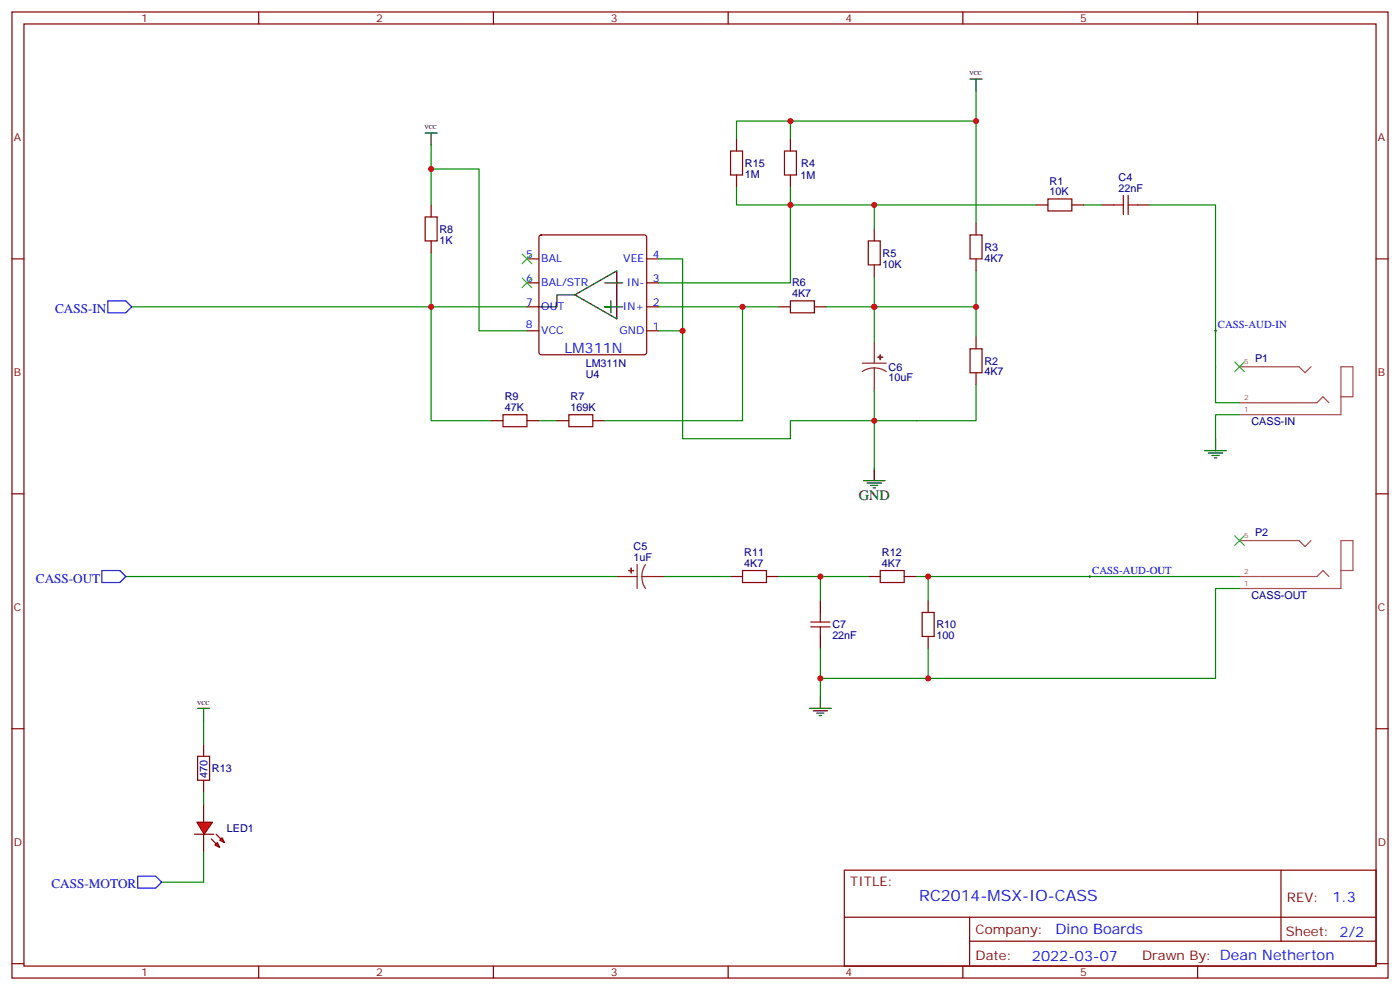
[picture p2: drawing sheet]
<svg xmlns="http://www.w3.org/2000/svg" width="412mm" height="292mm" viewBox="0 0 412 292" stroke-linecap="round" stroke-linejoin="round" font-family="sans-serif">
<g fill="none" stroke="#870000" stroke-width=".35">
<path d="M3.5 3.5h405.4v284.4h-405.4zM7.1 7.1h398.2v277.2h-398.2zM76.2 3.5v3.6M145.3 3.5v3.6M214.5 3.5v3.6M283.6 3.5v3.6M352.8 3.5v3.6M231.1 44.4h3.5v7.1h-3.5zM232.8 40.9v3.5M232.8 51.5v3.5M308.7 58.6h7v3.5h-7zM3.5 76.2h3.6"/>
<path d="M125.2 63.9h3.6v7h-3.6zM127 60.3v3.6M127 70.9v3.5M155.2 76.2h3.5M159 69.4l.5-.3h30.3l.5 .3 .2 .4v33.9l-.2 .5-.5 .2h-30.3l-.5-.2-.3-.5v-33.9zM190.5 76.2h3.5M255.8 70.9h3.5v7.1h-3.5zM257.5 67.4v3.5M257.5 78v3.5M285.8 69.1h3.5v7.1h-3.5zM287.5 65.6v3.5M287.5 76.2v3.5"/>
<path d="M305.2 60.3h3.5M315.7 60.3h3.6M324.6 60.3h3.5M335.1 60.3h3.6M405.3 76.2h3.6M155.2 97.4h3.5M155.2 90.3h3.5M155.2 83.3h3.5M190.5 97.4h3.5M190.5 90.3h3.5M190.5 83.3h3.5M229.3 90.3h3.5"/>
<path d="M232.8 88.5h7.1v3.6h-7.1zM239.9 90.3h3.5M287.5 99.1v3.6M285.8 102.7h3.5v7h-3.5zM287.5 109.7v3.5M164 123.8h3.6M167.6 122.1h7v3.5h-7zM174.6 123.8h3.6M3.5 145.3h3.6M405.3 145.3h3.6M215.2 169.7h3.5M218.7 167.9h7.1v3.5h-7.1z"/>
<path d="M225.8 169.7h3.5M241.7 176.7v3.6M255.8 169.7h3.5M259.3 167.9h7v3.5h-7zM266.3 169.7h3.6M273.4 176.7v3.6M241.7 187.3v3.6M271.6 180.3h3.6v7h-3.6zM273.4 187.3v3.6M3.5 214.5h3.6M405.3 214.5h3.6M248.7 256.1h156.6v28.2h-156.6z"/>
<path d="M377.3 256.1v20.9M248.7 270h156.5M285.6 277h119.6M285.6 270v14.1M3.5 283.6h3.6M76.2 284.3v3.6M145.3 284.3v3.6M214.5 284.3v3.6M283.6 284.3v3.6M352.8 284.3v3.6M405.3 283.6h3.6"/>
</g>
<path d="M365.1 159.1h17.6l1.7 1.8 1.8-1.8M365.1 169.7h22.8l1.8-1.8 1.8 1.8M395 167.9h3.5v-8.8h-3.5v14.1h-29.9" fill="none" stroke="#a64a4a" stroke-width=".35"/>
<g fill="none" stroke="#000" stroke-width=".35">
<path d="M169.3 86.8l12.4-7.1v14.1zM169.3 86.8h-5.3v3.5h-5.3M178.2 83.3h5.2M179.9 90.3h-1.7h5.2M179.9 88.5v3.6M257.5 137.9v3.6M254.4 141.5h6.3M255.4 142.2h4.2M256.5 142.9h2.1M257.2 143.6h.7M238.5 208.5h6.3M239.5 209.2h4.3"/>
<path d="M240.6 209.9h2.1M241.3 210.6h.7M241.7 205v3.5"/>
</g>
<g fill="none" stroke="#008700" stroke-width=".35">
<path d="M287.5 26.8v8.8h-54.7v5.3M287.5 35.6h-.3h.3v30M127 49.7h14.1v47.7h14.1M127 42.7v17.6M232.8 55v5.3M127 74.4v15.9h28.2M194 76.2h7.1v52.9h31.7v-5.3h54.7v-10.6M257.5 67.4v-7.1h-24.7v23h-38.8M257.5 60.3h47.7M287.5 79.7v10.6M319.3 60.3h5.3M338.7 60.3h19.4v47.6"/>
<path d="M38.8 90.3h88.2v33.5h17.6M194 90.3h24.7v33.5h-40.5M194 97.4h7.1M218.7 90.3h10.6M243.4 90.3h14.1v10.6M257.5 81.5v8.8h30v8.8M257.5 115v22.9M37 169.7h144.7M195.8 169.7h19.4M229.3 169.7h12.4v7M241.7 169.7h14.1M269.9 169.7h3.5v7"/>
<path d="M273.4 169.7h91.7M365.1 173.2h-7v26.5h-84.7M241.7 190.9v14.1M273.4 190.9v8.8h-31.7M47.6 259.6h12.4"/>
</g>
<path d="M31.7 88.5h5.3l1.8 1.8-1.8 1.8h-5.3zM30 167.9h5.3l1.7 1.8-1.7 1.7h-5.3zM40.6 257.9h5.3l1.7 1.7-1.7 1.8h-5.3z" fill="none" stroke="#00f" stroke-width=".35"/>
<path d="M254 106.9h7.1M257.5 108.3l-1.8 .2-1.7 .9M257.5 108.3l1.9 .2 1.7 .9M257.5 100.9v6M257.5 108.3v6.7M181.7 169.7h6M187.7 166.2v7M189.1 169.7l.2 1.8 .8 1.7M189.1 169.7h6.7M190.1 166.2l-.8 1.6-.2 1.9" fill="none" stroke="#8c2424" stroke-width=".35"/>
<g fill="#8c2424" stroke="#8c2424" stroke-width=".35">
<path d="M185.9 167.2v1.4z"/>
<path d="M185.2 167.9l1.4 .1z"/>
<path d="M258.6 105.1l1.4 .1z"/>
<path d="M259.3 104.4v1.4z"/>
</g>
<path d="M330.9 57.5v5.6M332.3 57.5v5.6M328.1 60.3h2.8M332.3 60.3h2.8M238.8 183.1h5.7M238.8 184.5h5.7M241.7 180.3v2.8M241.7 184.5v2.8" fill="none" stroke="#a10000" stroke-width=".35"/>
<path d="M153.8 74.8l2.8 2.8M156.6 74.8l-2.8 2.8M153.8 81.8l2.8 2.9M156.6 81.8l-2.8 2.9" fill="none" stroke="#3c3" stroke-width=".35"/>
<path d="M357.7 97.4h.7M358.1 97v.7M320.7 169.7h.7M321 169.3v.7" fill="none" stroke="#000" stroke-width=".29"/>
<g fill="#f00" stroke="#870000" stroke-width=".35">
<path d="M58 242h4.6l-2.5 3.5z"/>
<path d="M57.3 245.5h5.7z"/>
</g>
<g fill="#870000" stroke="#870000" stroke-width=".35">
<path d="M63.7 245.5l1.4 1.4z"/>
<path d="M62.3 246.9l1.4 1.5z"/>
</g>
<g fill="#f00" stroke="#870000" stroke-width=".35">
<path d="M64.7 247.3l.7-.7 .7 1.4z"/>
<path d="M63.3 248.7l.7-.7 .7 1.4z"/>
</g>
<path d="M215.2 44.4h3.5v7.1h-3.5zM217 40.9v3.5M217 51.5v3.5M144.6 123.8h3.6M148.2 122.1h7v3.5h-7zM155.2 123.8h3.5M60 219.1v3.5M58.2 222.6h3.5v7.1h-3.5zM60 229.7v3.5M60 236.7v5.3M60 245.5v5.3" fill="none" stroke="#870000" stroke-width=".35"/>
<path d="M232.8 35.6h-15.8v5.3M217 55v5.3h15.8M358.1 107.9v10.6h7M158.7 123.8h5.3M365.1 122.1h-7v7M60 212v7.1M60 233.2v3.5M60 250.8v8.8" fill="none" stroke="#008700" stroke-width=".35"/>
<path d="M125.2 39.2h3.6M127 39.2v3.5M285.8 23.3h3.5M287.5 23.3v3.5M354.9 132.6h6.3M356 133.3h4.2M357 134.1h2.1M357.7 134.8h.7M358.1 129.1v3.5M58.2 208.5h3.5M60 208.5v3.5" fill="none" stroke="#000" stroke-width=".35"/>
<path d="M365.1 107.9h17.6l1.7 1.8 1.8-1.8M365.1 118.5h22.8l1.8-1.7 1.8 1.7M395 116.8h3.5v-8.9h-3.5v14.2h-29.9" fill="none" stroke="#a64a4a" stroke-width=".35"/>
<path d="M363.7 106.5l2.8 2.9M366.5 106.5l-2.8 2.9M363.7 157.7l2.8 2.8M366.5 157.7l-2.8 2.8" fill="none" stroke="#3c3" stroke-width=".35"/>
<g fill="#c00">
<circle cx="241.7" cy="169.7" r=".88"/>
<circle cx="241.7" cy="199.7" r=".88"/>
<circle cx="273.4" cy="199.7" r=".88"/>
<circle cx="127" cy="49.7" r=".88"/>
<circle cx="127" cy="90.3" r=".88"/>
<circle cx="218.7" cy="90.3" r=".88"/>
<circle cx="232.8" cy="60.3" r=".88"/>
<circle cx="257.5" cy="90.3" r=".88"/>
<circle cx="201.1" cy="97.4" r=".88"/>
<circle cx="257.5" cy="60.3" r=".88"/>
<circle cx="287.5" cy="90.3" r=".88"/>
<circle cx="287.5" cy="35.6" r=".88"/>
<circle cx="257.5" cy="123.8" r=".88"/>
<circle cx="273.4" cy="169.7" r=".88"/>
<circle cx="232.8" cy="35.6" r=".88"/>
</g>
<text font-size="4.6" fill="#00f" x="270.8" y="265.1">RC2014-MSX-IO-CASS</text>
<g font-size="4.2" fill="#00f">
<text x="166.3" y="103.9">LM311N</text>
<text x="392.5" y="265.4">1.3</text>
<text x="310.9" y="274.9">Dino Boards</text>
<text x="304" y="282.7">2022-03-07</text>
</g>
<text font-size="4.2" x="252.9" y="147.1">GND</text>
<g font-size="3.9" fill="#00f">
<text x="16.2" y="92.1">CASS-IN</text>
<text x="10.6" y="171.4">CASS-OUT</text>
<text x="15.2" y="261.4">CASS-MOTOR</text>
</g>
<g font-size="3.9" fill="#800">
<text x="250.5" y="260.7">TITLE:</text>
<text x="379.1" y="265.4">REV:</text>
<text x="287.4" y="274.9">Company:</text>
<text x="378.7" y="275.5">Sheet: 2/2</text>
<text x="287.4" y="282.6">Date:</text>
<text x="336.4" y="282.7">Drawn By: Dean Netherton</text>
</g>
<g font-size="3.2" fill="#800">
<text x="41.6" y="6.5">1</text>
<text x="110.8" y="6.5">2</text>
<text x="179.9" y="6.5">3</text>
<text x="249.1" y="6.5">4</text>
<text x="318.2" y="6.5">5</text>
<text x="4.1" y="41.6">A</text>
<text x="405.9" y="41.6">A</text>
<text x="4.1" y="110.8">B</text>
<text x="405.9" y="110.8">B</text>
<text x="4.1" y="179.9">C</text>
<text x="405.9" y="179.9">C</text>
<text x="4.1" y="249.1">D</text>
<text x="405.9" y="249.1">D</text>
<text x="41.6" y="287.3">1</text>
<text x="110.8" y="287.3">2</text>
<text x="179.9" y="287.3">3</text>
<text x="249.1" y="287.3">4</text>
<text x="318.2" y="287.3">5</text>
</g>
<g font-size="3.2" fill="#000080">
<text x="219.4" y="52.3">1M</text>
<text x="219.4" y="49.1">R15</text>
<text x="235.8" y="52.7">1M</text>
<text x="236" y="49.1">R4</text>
<text x="329.5" y="53.3">C4</text>
<text x="309.2" y="57.5">10K</text>
<text x="309.2" y="54.3">R1</text>
<text x="329.5" y="56.4">22nF</text>
<text x="129.5" y="71.7">1K</text>
<text x="129.5" y="68.5">R8</text>
<text x="260" y="75.6">R5</text>
<text x="290" y="77">4K7</text>
<text x="290" y="73.8">R3</text>
<text x="260" y="78.8">10K</text>
<text x="233.3" y="87.5">4K7</text>
<text x="233.3" y="84.3">R6</text>
<text x="172.5" y="107.9">LM311N</text>
<text x="290" y="107.3">R2</text>
<text x="369.7" y="106.6">P1</text>
<text x="172.5" y="111.1">U4</text>
<text x="261.8" y="112.2">10uF</text>
<text x="261.8" y="109.1">C6</text>
<text x="290" y="110.5">4K7</text>
<text x="148.7" y="117.8">R9</text>
<text x="168.1" y="117.8">R7</text>
<text x="148.7" y="121">47K</text>
<text x="168.1" y="121">169K</text>
<text x="368.7" y="125">CASS-IN</text>
<text x="186.6" y="161.9">C5</text>
<text x="369.7" y="157.8">P2</text>
<text x="186.6" y="165.1">1uF</text>
<text x="219.2" y="166.9">4K7</text>
<text x="219.2" y="163.6">R11</text>
<text x="259.8" y="166.9">4K7</text>
<text x="259.8" y="163.6">R12</text>
<text x="368.7" y="176.2">CASS-OUT</text>
<text x="245.2" y="184.9">C7</text>
<text x="275.9" y="184.9">R10</text>
<text x="245.2" y="188.1">22nF</text>
<text x="275.9" y="188.1">100</text>
<text x="62.4" y="227.3">R13</text>
<text x="61.1" y="228.9" transform="rotate(-90 61.1 228.9)">470</text>
<text x="66.8" y="244.9">LED1</text>
</g>
<g font-size="3.2" fill="#00f">
<text x="155" y="75.8">5</text>
<text x="159.5" y="77.3">BAL</text>
<text x="183.6" y="77.3">VEE</text>
<text x="192.3" y="75.8">4</text>
<text x="155" y="82.9">6</text>
<text x="192.3" y="82.9">3</text>
<text x="155" y="90">7</text>
<text x="159.5" y="84.3">BAL/STR</text>
<text x="184.6" y="84.3">IN-</text>
<text x="192.3" y="90">2</text>
<text x="159.5" y="91.4">OUT</text>
<text x="183.5" y="91.4">IN+</text>
<text x="154.9" y="96.5">8</text>
<text x="159.5" y="98.4">VCC</text>
<text x="182.5" y="98.4">GND</text>
<text x="192.3" y="97">1</text>
<text x="358.8" y="96.5">CASS-AUD-IN</text>
<text x="321.7" y="168.8">CASS-AUD-OUT</text>
</g>
<g font-size="2.1" fill="#a54b4b">
<text x="366.4" y="107.3">5</text>
<text x="366.4" y="117.8">2</text>
<text x="366.4" y="121.4">1</text>
<text x="366.4" y="158.4">5</text>
<text x="366.4" y="172.5">1</text>
<text x="366.4" y="169">2</text>
</g>
<g font-size="1.8">
<text x="285.6" y="22.2">VCC</text>
<text x="125.1" y="38">VCC</text>
<text x="58" y="207.4">VCC</text>
</g>
</svg>
